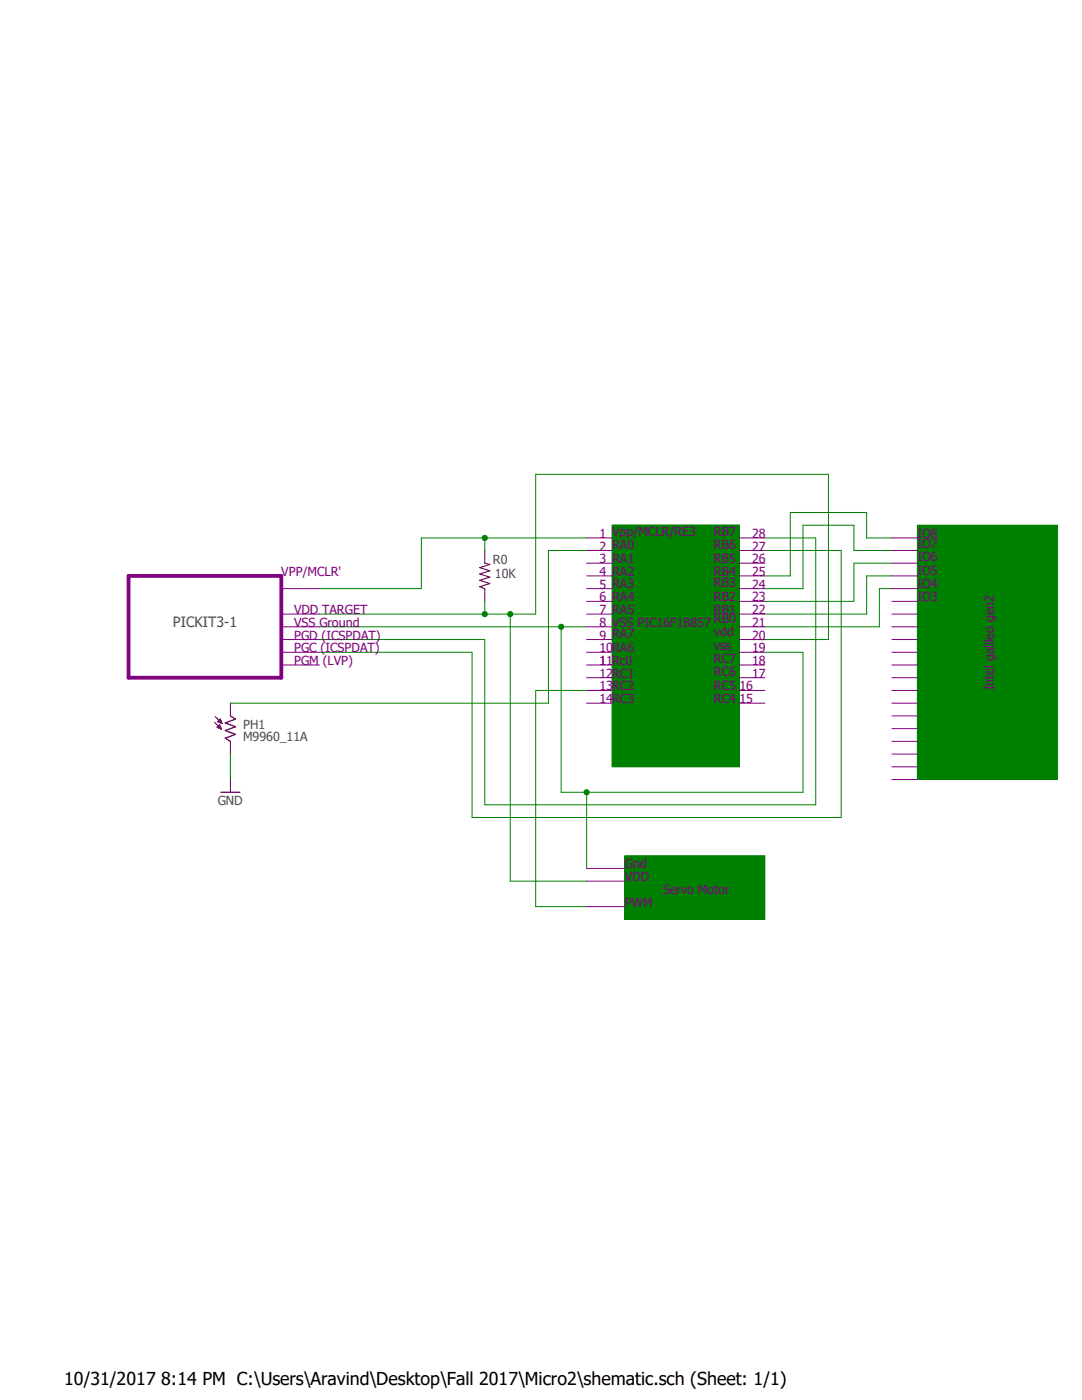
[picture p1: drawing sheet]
<?xml version="1.0" encoding="utf-8"?>
<!DOCTYPE eagle SYSTEM "eagle.dtd">
<eagle version="8.3.2">
<drawing>
<settings>
<setting alwaysvectorfont="no"/>
<setting verticaltext="up"/>
</settings>
<grid distance="0.1" unitdist="inch" unit="inch" style="lines" multiple="1" display="no" altdistance="0.01" altunitdist="inch" altunit="inch"/>
<schematic xreflabel="%F%N/%S.%C%R" xrefpart="/%S.%C%R">
<libraries>
<library name="resistor">
<symbols>
<symbol name="R-US">
<wire x1="-2.54" y1="0" x2="-2.159" y2="1.016" width="0.2032" layer="94"/>
<wire x1="-2.159" y1="1.016" x2="-1.524" y2="-1.016" width="0.2032" layer="94"/>
<wire x1="-1.524" y1="-1.016" x2="-0.889" y2="1.016" width="0.2032" layer="94"/>
<wire x1="-0.889" y1="1.016" x2="-0.254" y2="-1.016" width="0.2032" layer="94"/>
<wire x1="-0.254" y1="-1.016" x2="0.381" y2="1.016" width="0.2032" layer="94"/>
<wire x1="0.381" y1="1.016" x2="1.016" y2="-1.016" width="0.2032" layer="94"/>
<wire x1="1.016" y1="-1.016" x2="1.651" y2="1.016" width="0.2032" layer="94"/>
<wire x1="1.651" y1="1.016" x2="2.286" y2="-1.016" width="0.2032" layer="94"/>
<wire x1="2.286" y1="-1.016" x2="2.54" y2="0" width="0.2032" layer="94"/>
<text x="-3.81" y="1.4986" size="1.778" layer="95">&gt;NAME</text>
<text x="-3.81" y="-3.302" size="1.778" layer="96">&gt;VALUE</text>
<pin name="2" x="5.08" y="0" visible="off" length="short" direction="pas" swaplevel="1" rot="R180"/>
<pin name="1" x="-5.08" y="0" visible="off" length="short" direction="pas" swaplevel="1"/>
</symbol>
</symbols>
<devicesets>
<deviceset name="R-US_" prefix="R" uservalue="yes">
<gates>
<gate name="G$1" symbol="R-US" x="0" y="0"/>
</gates>
<devices>
<device name="R0402" package="R0402">
<connects>
<connect gate="G$1" pin="1" pad="1"/>
<connect gate="G$1" pin="2" pad="2"/>
</connects>
<technologies>
<technology name=""/>
</technologies>
</device>
<device name="R0603" package="R0603">
<connects>
<connect gate="G$1" pin="1" pad="1"/>
<connect gate="G$1" pin="2" pad="2"/>
</connects>
<technologies>
<technology name=""/>
</technologies>
</device>
<device name="R0805" package="R0805">
<connects>
<connect gate="G$1" pin="1" pad="1"/>
<connect gate="G$1" pin="2" pad="2"/>
</connects>
<technologies>
<technology name=""/>
</technologies>
</device>
<device name="R0805W" package="R0805W">
<connects>
<connect gate="G$1" pin="1" pad="1"/>
<connect gate="G$1" pin="2" pad="2"/>
</connects>
<technologies>
<technology name=""/>
</technologies>
</device>
<device name="R1206" package="R1206">
<connects>
<connect gate="G$1" pin="1" pad="1"/>
<connect gate="G$1" pin="2" pad="2"/>
</connects>
<technologies>
<technology name=""/>
</technologies>
</device>
<device name="R1206W" package="R1206W">
<connects>
<connect gate="G$1" pin="1" pad="1"/>
<connect gate="G$1" pin="2" pad="2"/>
</connects>
<technologies>
<technology name=""/>
</technologies>
</device>
<device name="R1210" package="R1210">
<connects>
<connect gate="G$1" pin="1" pad="1"/>
<connect gate="G$1" pin="2" pad="2"/>
</connects>
<technologies>
<technology name=""/>
</technologies>
</device>
<device name="R1210W" package="R1210W">
<connects>
<connect gate="G$1" pin="1" pad="1"/>
<connect gate="G$1" pin="2" pad="2"/>
</connects>
<technologies>
<technology name=""/>
</technologies>
</device>
<device name="R2010" package="R2010">
<connects>
<connect gate="G$1" pin="1" pad="1"/>
<connect gate="G$1" pin="2" pad="2"/>
</connects>
<technologies>
<technology name=""/>
</technologies>
</device>
<device name="R2010W" package="R2010W">
<connects>
<connect gate="G$1" pin="1" pad="1"/>
<connect gate="G$1" pin="2" pad="2"/>
</connects>
<technologies>
<technology name=""/>
</technologies>
</device>
<device name="R2012" package="R2012">
<connects>
<connect gate="G$1" pin="1" pad="1"/>
<connect gate="G$1" pin="2" pad="2"/>
</connects>
<technologies>
<technology name=""/>
</technologies>
</device>
<device name="R2012W" package="R2012W">
<connects>
<connect gate="G$1" pin="1" pad="1"/>
<connect gate="G$1" pin="2" pad="2"/>
</connects>
<technologies>
<technology name=""/>
</technologies>
</device>
<device name="R2512" package="R2512">
<connects>
<connect gate="G$1" pin="1" pad="1"/>
<connect gate="G$1" pin="2" pad="2"/>
</connects>
<technologies>
<technology name=""/>
</technologies>
</device>
<device name="R2512W" package="R2512W">
<connects>
<connect gate="G$1" pin="1" pad="1"/>
<connect gate="G$1" pin="2" pad="2"/>
</connects>
<technologies>
<technology name=""/>
</technologies>
</device>
<device name="R3216" package="R3216">
<connects>
<connect gate="G$1" pin="1" pad="1"/>
<connect gate="G$1" pin="2" pad="2"/>
</connects>
<technologies>
<technology name=""/>
</technologies>
</device>
<device name="R3216W" package="R3216W">
<connects>
<connect gate="G$1" pin="1" pad="1"/>
<connect gate="G$1" pin="2" pad="2"/>
</connects>
<technologies>
<technology name=""/>
</technologies>
</device>
<device name="R3225" package="R3225">
<connects>
<connect gate="G$1" pin="1" pad="1"/>
<connect gate="G$1" pin="2" pad="2"/>
</connects>
<technologies>
<technology name=""/>
</technologies>
</device>
<device name="R3225W" package="R3225W">
<connects>
<connect gate="G$1" pin="1" pad="1"/>
<connect gate="G$1" pin="2" pad="2"/>
</connects>
<technologies>
<technology name=""/>
</technologies>
</device>
<device name="R5025" package="R5025">
<connects>
<connect gate="G$1" pin="1" pad="1"/>
<connect gate="G$1" pin="2" pad="2"/>
</connects>
<technologies>
<technology name=""/>
</technologies>
</device>
<device name="R5025W" package="R5025W">
<connects>
<connect gate="G$1" pin="1" pad="1"/>
<connect gate="G$1" pin="2" pad="2"/>
</connects>
<technologies>
<technology name=""/>
</technologies>
</device>
<device name="R6332" package="R6332">
<connects>
<connect gate="G$1" pin="1" pad="1"/>
<connect gate="G$1" pin="2" pad="2"/>
</connects>
<technologies>
<technology name=""/>
</technologies>
</device>
<device name="R6332W" package="R6332W">
<connects>
<connect gate="G$1" pin="1" pad="1"/>
<connect gate="G$1" pin="2" pad="2"/>
</connects>
<technologies>
<technology name=""/>
</technologies>
</device>
<device name="M0805" package="M0805">
<connects>
<connect gate="G$1" pin="1" pad="1"/>
<connect gate="G$1" pin="2" pad="2"/>
</connects>
<technologies>
<technology name=""/>
</technologies>
</device>
<device name="M1206" package="M1206">
<connects>
<connect gate="G$1" pin="1" pad="1"/>
<connect gate="G$1" pin="2" pad="2"/>
</connects>
<technologies>
<technology name=""/>
</technologies>
</device>
<device name="M1406" package="M1406">
<connects>
<connect gate="G$1" pin="1" pad="1"/>
<connect gate="G$1" pin="2" pad="2"/>
</connects>
<technologies>
<technology name=""/>
</technologies>
</device>
<device name="M2012" package="M2012">
<connects>
<connect gate="G$1" pin="1" pad="1"/>
<connect gate="G$1" pin="2" pad="2"/>
</connects>
<technologies>
<technology name=""/>
</technologies>
</device>
<device name="M2309" package="M2309">
<connects>
<connect gate="G$1" pin="1" pad="1"/>
<connect gate="G$1" pin="2" pad="2"/>
</connects>
<technologies>
<technology name=""/>
</technologies>
</device>
<device name="M3216" package="M3216">
<connects>
<connect gate="G$1" pin="1" pad="1"/>
<connect gate="G$1" pin="2" pad="2"/>
</connects>
<technologies>
<technology name=""/>
</technologies>
</device>
<device name="M3516" package="M3516">
<connects>
<connect gate="G$1" pin="1" pad="1"/>
<connect gate="G$1" pin="2" pad="2"/>
</connects>
<technologies>
<technology name=""/>
</technologies>
</device>
<device name="M5923" package="M5923">
<connects>
<connect gate="G$1" pin="1" pad="1"/>
<connect gate="G$1" pin="2" pad="2"/>
</connects>
<technologies>
<technology name=""/>
</technologies>
</device>
<device name="0204/5" package="0204/5">
<connects>
<connect gate="G$1" pin="1" pad="1"/>
<connect gate="G$1" pin="2" pad="2"/>
</connects>
<technologies>
<technology name=""/>
</technologies>
</device>
<device name="0204/7" package="0204/7">
<connects>
<connect gate="G$1" pin="1" pad="1"/>
<connect gate="G$1" pin="2" pad="2"/>
</connects>
<technologies>
<technology name=""/>
</technologies>
</device>
<device name="0207/10" package="0207/10">
<connects>
<connect gate="G$1" pin="1" pad="1"/>
<connect gate="G$1" pin="2" pad="2"/>
</connects>
<technologies>
<technology name=""/>
</technologies>
</device>
<device name="0207/12" package="0207/12">
<connects>
<connect gate="G$1" pin="1" pad="1"/>
<connect gate="G$1" pin="2" pad="2"/>
</connects>
<technologies>
<technology name=""/>
</technologies>
</device>
<device name="0207/15" package="0207/15">
<connects>
<connect gate="G$1" pin="1" pad="1"/>
<connect gate="G$1" pin="2" pad="2"/>
</connects>
<technologies>
<technology name=""/>
</technologies>
</device>
<device name="0207/2V" package="0207/2V">
<connects>
<connect gate="G$1" pin="1" pad="1"/>
<connect gate="G$1" pin="2" pad="2"/>
</connects>
<technologies>
<technology name=""/>
</technologies>
</device>
<device name="0207/5V" package="0207/5V">
<connects>
<connect gate="G$1" pin="1" pad="1"/>
<connect gate="G$1" pin="2" pad="2"/>
</connects>
<technologies>
<technology name=""/>
</technologies>
</device>
<device name="0207/7" package="0207/7">
<connects>
<connect gate="G$1" pin="1" pad="1"/>
<connect gate="G$1" pin="2" pad="2"/>
</connects>
<technologies>
<technology name=""/>
</technologies>
</device>
<device name="0309/10" package="0309/10">
<connects>
<connect gate="G$1" pin="1" pad="1"/>
<connect gate="G$1" pin="2" pad="2"/>
</connects>
<technologies>
<technology name=""/>
</technologies>
</device>
<device name="0309/12" package="0309/12">
<connects>
<connect gate="G$1" pin="1" pad="1"/>
<connect gate="G$1" pin="2" pad="2"/>
</connects>
<technologies>
<technology name=""/>
</technologies>
</device>
<device name="0411/12" package="0411/12">
<connects>
<connect gate="G$1" pin="1" pad="1"/>
<connect gate="G$1" pin="2" pad="2"/>
</connects>
<technologies>
<technology name=""/>
</technologies>
</device>
<device name="0411/15" package="0411/15">
<connects>
<connect gate="G$1" pin="1" pad="1"/>
<connect gate="G$1" pin="2" pad="2"/>
</connects>
<technologies>
<technology name=""/>
</technologies>
</device>
<device name="0411/3V" package="0411V">
<connects>
<connect gate="G$1" pin="1" pad="1"/>
<connect gate="G$1" pin="2" pad="2"/>
</connects>
<technologies>
<technology name=""/>
</technologies>
</device>
<device name="0414/15" package="0414/15">
<connects>
<connect gate="G$1" pin="1" pad="1"/>
<connect gate="G$1" pin="2" pad="2"/>
</connects>
<technologies>
<technology name=""/>
</technologies>
</device>
<device name="0414/5V" package="0414V">
<connects>
<connect gate="G$1" pin="1" pad="1"/>
<connect gate="G$1" pin="2" pad="2"/>
</connects>
<technologies>
<technology name=""/>
</technologies>
</device>
<device name="0617/17" package="0617/17">
<connects>
<connect gate="G$1" pin="1" pad="1"/>
<connect gate="G$1" pin="2" pad="2"/>
</connects>
<technologies>
<technology name=""/>
</technologies>
</device>
<device name="0617/22" package="0617/22">
<connects>
<connect gate="G$1" pin="1" pad="1"/>
<connect gate="G$1" pin="2" pad="2"/>
</connects>
<technologies>
<technology name=""/>
</technologies>
</device>
<device name="0617/5V" package="0617V">
<connects>
<connect gate="G$1" pin="1" pad="1"/>
<connect gate="G$1" pin="2" pad="2"/>
</connects>
<technologies>
<technology name=""/>
</technologies>
</device>
<device name="0922/22" package="0922/22">
<connects>
<connect gate="G$1" pin="1" pad="1"/>
<connect gate="G$1" pin="2" pad="2"/>
</connects>
<technologies>
<technology name=""/>
</technologies>
</device>
<device name="0613/5V" package="P0613V">
<connects>
<connect gate="G$1" pin="1" pad="1"/>
<connect gate="G$1" pin="2" pad="2"/>
</connects>
<technologies>
<technology name=""/>
</technologies>
</device>
<device name="0613/15" package="P0613/15">
<connects>
<connect gate="G$1" pin="1" pad="1"/>
<connect gate="G$1" pin="2" pad="2"/>
</connects>
<technologies>
<technology name=""/>
</technologies>
</device>
<device name="0817/22" package="P0817/22">
<connects>
<connect gate="G$1" pin="1" pad="1"/>
<connect gate="G$1" pin="2" pad="2"/>
</connects>
<technologies>
<technology name=""/>
</technologies>
</device>
<device name="0817/7V" package="P0817V">
<connects>
<connect gate="G$1" pin="1" pad="1"/>
<connect gate="G$1" pin="2" pad="2"/>
</connects>
<technologies>
<technology name=""/>
</technologies>
</device>
<device name="V234/12" package="V234/12">
<connects>
<connect gate="G$1" pin="1" pad="1"/>
<connect gate="G$1" pin="2" pad="2"/>
</connects>
<technologies>
<technology name=""/>
</technologies>
</device>
<device name="V235/17" package="V235/17">
<connects>
<connect gate="G$1" pin="1" pad="1"/>
<connect gate="G$1" pin="2" pad="2"/>
</connects>
<technologies>
<technology name=""/>
</technologies>
</device>
<device name="V526-0" package="V526-0">
<connects>
<connect gate="G$1" pin="1" pad="1"/>
<connect gate="G$1" pin="2" pad="2"/>
</connects>
<technologies>
<technology name=""/>
</technologies>
</device>
<device name="MELF0102AX" package="MINI_MELF-0102AX">
<connects>
<connect gate="G$1" pin="1" pad="1"/>
<connect gate="G$1" pin="2" pad="2"/>
</connects>
<technologies>
<technology name=""/>
</technologies>
</device>
<device name="0922V" package="0922V">
<connects>
<connect gate="G$1" pin="1" pad="1"/>
<connect gate="G$1" pin="2" pad="2"/>
</connects>
<technologies>
<technology name=""/>
</technologies>
</device>
<device name="MELF0102R" package="MINI_MELF-0102R">
<connects>
<connect gate="G$1" pin="1" pad="1"/>
<connect gate="G$1" pin="2" pad="2"/>
</connects>
<technologies>
<technology name=""/>
</technologies>
</device>
<device name="MELF0102W" package="MINI_MELF-0102W">
<connects>
<connect gate="G$1" pin="1" pad="1"/>
<connect gate="G$1" pin="2" pad="2"/>
</connects>
<technologies>
<technology name=""/>
</technologies>
</device>
<device name="MELF0204R" package="MINI_MELF-0204R">
<connects>
<connect gate="G$1" pin="1" pad="1"/>
<connect gate="G$1" pin="2" pad="2"/>
</connects>
<technologies>
<technology name=""/>
</technologies>
</device>
<device name="MELF0204W" package="MINI_MELF-0204W">
<connects>
<connect gate="G$1" pin="1" pad="1"/>
<connect gate="G$1" pin="2" pad="2"/>
</connects>
<technologies>
<technology name=""/>
</technologies>
</device>
<device name="MELF0207R" package="MINI_MELF-0207R">
<connects>
<connect gate="G$1" pin="1" pad="1"/>
<connect gate="G$1" pin="2" pad="2"/>
</connects>
<technologies>
<technology name=""/>
</technologies>
</device>
<device name="MELF0207W" package="MINI_MELF-0207W">
<connects>
<connect gate="G$1" pin="1" pad="1"/>
<connect gate="G$1" pin="2" pad="2"/>
</connects>
<technologies>
<technology name=""/>
</technologies>
</device>
<device name="RDH/15" package="RDH/15">
<connects>
<connect gate="G$1" pin="1" pad="1"/>
<connect gate="G$1" pin="2" pad="2"/>
</connects>
<technologies>
<technology name=""/>
</technologies>
</device>
<device name="0204/2V" package="0204V">
<connects>
<connect gate="G$1" pin="1" pad="1"/>
<connect gate="G$1" pin="2" pad="2"/>
</connects>
<technologies>
<technology name=""/>
</technologies>
</device>
<device name="0309/V" package="0309V">
<connects>
<connect gate="G$1" pin="1" pad="1"/>
<connect gate="G$1" pin="2" pad="2"/>
</connects>
<technologies>
<technology name=""/>
</technologies>
</device>
<device name="R0201" package="R0201">
<connects>
<connect gate="G$1" pin="1" pad="1"/>
<connect gate="G$1" pin="2" pad="2"/>
</connects>
<technologies>
<technology name=""/>
</technologies>
</device>
<device name="VMTA55" package="VMTA55">
<connects>
<connect gate="G$1" pin="1" pad="1"/>
<connect gate="G$1" pin="2" pad="2"/>
</connects>
<technologies>
<technology name=""/>
</technologies>
</device>
<device name="VMTB60" package="VMTB60">
<connects>
<connect gate="G$1" pin="1" pad="1"/>
<connect gate="G$1" pin="2" pad="2"/>
</connects>
<technologies>
<technology name=""/>
</technologies>
</device>
<device name="VTA52" package="VTA52">
<connects>
<connect gate="G$1" pin="1" pad="1"/>
<connect gate="G$1" pin="2" pad="2"/>
</connects>
<technologies>
<technology name=""/>
</technologies>
</device>
<device name="VTA53" package="VTA53">
<connects>
<connect gate="G$1" pin="1" pad="1"/>
<connect gate="G$1" pin="2" pad="2"/>
</connects>
<technologies>
<technology name=""/>
</technologies>
</device>
<device name="VTA54" package="VTA54">
<connects>
<connect gate="G$1" pin="1" pad="1"/>
<connect gate="G$1" pin="2" pad="2"/>
</connects>
<technologies>
<technology name=""/>
</technologies>
</device>
<device name="VTA55" package="VTA55">
<connects>
<connect gate="G$1" pin="1" pad="1"/>
<connect gate="G$1" pin="2" pad="2"/>
</connects>
<technologies>
<technology name=""/>
</technologies>
</device>
<device name="VTA56" package="VTA56">
<connects>
<connect gate="G$1" pin="1" pad="1"/>
<connect gate="G$1" pin="2" pad="2"/>
</connects>
<technologies>
<technology name=""/>
</technologies>
</device>
<device name="R4527" package="R4527">
<connects>
<connect gate="G$1" pin="1" pad="1"/>
<connect gate="G$1" pin="2" pad="2"/>
</connects>
<technologies>
<technology name=""/>
</technologies>
</device>
<device name="WSC0001" package="WSC0001">
<connects>
<connect gate="G$1" pin="1" pad="1"/>
<connect gate="G$1" pin="2" pad="2"/>
</connects>
<technologies>
<technology name=""/>
</technologies>
</device>
<device name="WSC0002" package="WSC0002">
<connects>
<connect gate="G$1" pin="1" pad="1"/>
<connect gate="G$1" pin="2" pad="2"/>
</connects>
<technologies>
<technology name=""/>
</technologies>
</device>
<device name="WSC01/2" package="WSC01/2">
<connects>
<connect gate="G$1" pin="1" pad="1"/>
<connect gate="G$1" pin="2" pad="2"/>
</connects>
<technologies>
<technology name=""/>
</technologies>
</device>
<device name="WSC2515" package="WSC2515">
<connects>
<connect gate="G$1" pin="1" pad="1"/>
<connect gate="G$1" pin="2" pad="2"/>
</connects>
<technologies>
<technology name=""/>
</technologies>
</device>
<device name="WSC4527" package="WSC4527">
<connects>
<connect gate="G$1" pin="1" pad="1"/>
<connect gate="G$1" pin="2" pad="2"/>
</connects>
<technologies>
<technology name=""/>
</technologies>
</device>
<device name="WSC6927" package="WSC6927">
<connects>
<connect gate="G$1" pin="1" pad="1"/>
<connect gate="G$1" pin="2" pad="2"/>
</connects>
<technologies>
<technology name=""/>
</technologies>
</device>
<device name="R1218" package="R1218">
<connects>
<connect gate="G$1" pin="1" pad="1"/>
<connect gate="G$1" pin="2" pad="2"/>
</connects>
<technologies>
<technology name=""/>
</technologies>
</device>
<device name="1812X7R" package="1812X7R">
<connects>
<connect gate="G$1" pin="1" pad="1"/>
<connect gate="G$1" pin="2" pad="2"/>
</connects>
<technologies>
<technology name=""/>
</technologies>
</device>
<device name="01005" package="R01005">
<connects>
<connect gate="G$1" pin="1" pad="1"/>
<connect gate="G$1" pin="2" pad="2"/>
</connects>
<technologies>
<technology name=""/>
</technologies>
</device>
</devices>
</deviceset>
</devicesets>
</library>
<library name="photo-elements">
<symbols>
<symbol name="PHOTOCELL">
<wire x1="-3.048" y1="2.413" x2="-1.651" y2="1.016" width="0.1524" layer="94"/>
<wire x1="-3.175" y1="1.27" x2="-1.778" y2="-0.127" width="0.1524" layer="94"/>
<wire x1="0" y1="-2.54" x2="-1.016" y2="-1.905" width="0.254" layer="94"/>
<wire x1="1.016" y1="-1.143" x2="-1.016" y2="-0.381" width="0.254" layer="94"/>
<wire x1="-1.016" y1="-0.381" x2="1.016" y2="0.381" width="0.254" layer="94"/>
<wire x1="1.016" y1="0.381" x2="-1.016" y2="1.143" width="0.254" layer="94"/>
<wire x1="-1.016" y1="1.143" x2="1.016" y2="1.905" width="0.254" layer="94"/>
<wire x1="0" y1="2.54" x2="1.016" y2="1.905" width="0.254" layer="94"/>
<wire x1="-1.016" y1="-1.905" x2="1.016" y2="-1.143" width="0.254" layer="94"/>
<text x="2.54" y="0" size="1.778" layer="95">&gt;NAME</text>
<text x="2.54" y="-2.54" size="1.778" layer="96">&gt;VALUE</text>
<pin name="1" x="0" y="5.08" visible="off" length="short" direction="pas" swaplevel="1" rot="R270"/>
<pin name="2" x="0" y="-5.08" visible="off" length="short" direction="pas" swaplevel="1" rot="R90"/>
<polygon width="0.1524" layer="94">
<vertex x="-1.778" y="-0.127"/>
<vertex x="-2.667" y="0.254"/>
<vertex x="-2.159" y="0.762"/>
</polygon>
<polygon width="0.1524" layer="94">
<vertex x="-1.651" y="1.016"/>
<vertex x="-2.54" y="1.397"/>
<vertex x="-2.032" y="1.905"/>
</polygon>
</symbol>
</symbols>
<devicesets>
<deviceset name="M9960_11" prefix="PH">
<gates>
<gate name="G$1" symbol="PHOTOCELL" x="0" y="0" swaplevel="1"/>
</gates>
<devices>
<device name="" package="M9960">
<connects>
<connect gate="G$1" pin="1" pad="1"/>
<connect gate="G$1" pin="2" pad="2"/>
</connects>
<package3dinstances>
<package3dinstance package3d_urn="urn:adsk.eagle:package:22204/1"/>
</package3dinstances>
<technologies>
<technology name="A"/>
<technology name="B"/>
</technologies>
</device>
</devices>
</deviceset>
</devicesets>
</library>
<library name="supply1">
<symbols>
<symbol name="GND">
<wire x1="-1.905" y1="0" x2="1.905" y2="0" width="0.254" layer="94"/>
<text x="-2.54" y="-2.54" size="1.778" layer="96">&gt;VALUE</text>
<pin name="GND" x="0" y="2.54" visible="off" length="short" direction="sup" rot="R270"/>
</symbol>
</symbols>
<devicesets>
<deviceset name="GND" prefix="GND">
<gates>
<gate name="1" symbol="GND" x="0" y="0"/>
</gates>
<devices>
<device name="">
<technologies>
<technology name=""/>
</technologies>
</device>
</devices>
</deviceset>
</devicesets>
</library>
</libraries>
<attributes>
</attributes>
<variantdefs>
</variantdefs>
<classes>
<class number="0" name="default" width="0" drill="0">
</class>
</classes>
<modules>
<module name="PICKIT3" prefix="" dx="30.48" dy="20.32">
<ports>
</ports>
<variantdefs>
</variantdefs>
<parts>
</parts>
<sheets>
<sheet>
<plain>
</plain>
<instances>
</instances>
<busses>
</busses>
<nets>
</nets>
</sheet>
</sheets>
</module>
</modules>
<parts>
<part name="R0" library="resistor" deviceset="R-US_" device="M0805" value="10K"/>
<part name="PH1" library="photo-elements" deviceset="M9960_11" device="" package3d_urn="urn:adsk.eagle:package:22204/1" technology="A"/>
<part name="GND1" library="supply1" deviceset="GND" device=""/>
<part name="R1" library="resistor" deviceset="R-US_" device="M0805" value="10K"/>
</parts>
<sheets>
<sheet>
<plain>
<rectangle x1="76.2" y1="30.48" x2="101.6" y2="78.74" layer="91"/>
<text x="81.28" y="55.88" size="1.778" layer="91">PIC16F18857</text>
<text x="81.28" y="55.88" size="1.778" layer="91">PIC16F18857</text>
<text x="81.28" y="58.42" size="1.778" layer="91">PIC16F18857</text>
<text x="81.28" y="58.42" size="1.778" layer="91">PIC16F18857</text>
<text x="81.28" y="58.42" size="1.778" layer="91">PIC16F18857</text>
<text x="81.28" y="58.42" size="1.778" layer="90">PIC16F18857</text>
<wire x1="76.2" y1="76.2" x2="71.12" y2="76.2" width="0.1524" layer="90"/>
<wire x1="76.2" y1="73.66" x2="71.12" y2="73.66" width="0.1524" layer="90"/>
<wire x1="76.2" y1="71.12" x2="71.12" y2="71.12" width="0.1524" layer="90"/>
<wire x1="76.2" y1="68.58" x2="71.12" y2="68.58" width="0.1524" layer="90"/>
<wire x1="76.2" y1="66.04" x2="71.12" y2="66.04" width="0.1524" layer="90"/>
<wire x1="76.2" y1="63.5" x2="71.12" y2="63.5" width="0.1524" layer="90"/>
<wire x1="76.2" y1="60.96" x2="71.12" y2="60.96" width="0.1524" layer="90"/>
<wire x1="76.2" y1="58.42" x2="71.12" y2="58.42" width="0.1524" layer="90"/>
<wire x1="76.2" y1="55.88" x2="71.12" y2="55.88" width="0.1524" layer="90"/>
<wire x1="76.2" y1="53.34" x2="71.12" y2="53.34" width="0.1524" layer="90"/>
<wire x1="76.2" y1="50.8" x2="71.12" y2="50.8" width="0.1524" layer="90"/>
<wire x1="76.2" y1="48.26" x2="71.12" y2="48.26" width="0.1524" layer="90"/>
<wire x1="76.2" y1="45.72" x2="71.12" y2="45.72" width="0.1524" layer="90"/>
<wire x1="76.2" y1="43.18" x2="71.12" y2="43.18" width="0.1524" layer="90"/>
<wire x1="101.6" y1="43.18" x2="106.68" y2="43.18" width="0.1524" layer="90"/>
<wire x1="101.6" y1="45.72" x2="106.68" y2="45.72" width="0.1524" layer="90"/>
<wire x1="101.6" y1="48.26" x2="106.68" y2="48.26" width="0.1524" layer="90"/>
<wire x1="101.6" y1="50.8" x2="106.68" y2="50.8" width="0.1524" layer="90"/>
<wire x1="101.6" y1="53.34" x2="106.68" y2="53.34" width="0.1524" layer="90"/>
<wire x1="101.6" y1="55.88" x2="106.68" y2="55.88" width="0.1524" layer="90"/>
<wire x1="101.6" y1="58.42" x2="106.68" y2="58.42" width="0.1524" layer="90"/>
<wire x1="101.6" y1="60.96" x2="106.68" y2="60.96" width="0.1524" layer="90"/>
<wire x1="101.6" y1="63.5" x2="106.68" y2="63.5" width="0.1524" layer="90"/>
<wire x1="101.6" y1="66.04" x2="106.68" y2="66.04" width="0.1524" layer="90"/>
<wire x1="101.6" y1="68.58" x2="106.68" y2="68.58" width="0.1524" layer="90"/>
<wire x1="101.6" y1="71.12" x2="106.68" y2="71.12" width="0.1524" layer="90"/>
<wire x1="101.6" y1="73.66" x2="106.68" y2="73.66" width="0.1524" layer="90"/>
<wire x1="101.6" y1="76.2" x2="106.68" y2="76.2" width="0.1524" layer="90"/>
<text x="73.66" y="76.2" size="1.778" layer="90">1</text>
<text x="73.66" y="73.66" size="1.778" layer="90">2</text>
<text x="73.66" y="71.12" size="1.778" layer="90">3</text>
<text x="73.66" y="68.58" size="1.778" layer="90">4</text>
<text x="73.66" y="66.04" size="1.778" layer="90">5</text>
<text x="73.66" y="63.5" size="1.778" layer="90">6</text>
<text x="73.66" y="60.96" size="1.778" layer="90">7</text>
<text x="73.66" y="58.42" size="1.778" layer="90">8</text>
<text x="73.66" y="55.88" size="1.778" layer="90">9</text>
<text x="73.66" y="53.34" size="1.778" layer="90">10</text>
<text x="73.66" y="50.8" size="1.778" layer="90">1</text>
<text x="73.66" y="50.8" size="1.778" layer="90">11</text>
<text x="73.66" y="48.26" size="1.778" layer="90">12</text>
<text x="73.66" y="45.72" size="1.778" layer="90">13</text>
<text x="73.66" y="43.18" size="1.778" layer="90">14</text>
<text x="101.6" y="43.18" size="1.778" layer="90">15</text>
<text x="101.6" y="45.72" size="1.778" layer="90">16</text>
<text x="104.14" y="48.26" size="1.778" layer="90">17</text>
<text x="104.14" y="50.8" size="1.778" layer="90">18</text>
<text x="104.14" y="53.34" size="1.778" layer="90">19</text>
<text x="104.14" y="55.88" size="1.778" layer="90">20</text>
<text x="104.14" y="58.42" size="1.778" layer="90">21</text>
<text x="104.14" y="63.5" size="1.778" layer="90">23</text>
<text x="104.14" y="60.96" size="1.778" layer="90">22</text>
<text x="104.14" y="66.04" size="1.778" layer="90">24</text>
<text x="104.14" y="68.58" size="1.778" layer="90">25</text>
<text x="104.14" y="71.12" size="1.778" layer="90">26</text>
<text x="104.14" y="73.66" size="1.778" layer="90">27</text>
<text x="104.14" y="76.2" size="1.778" layer="90">28</text>
<text x="76.2" y="68.58" size="1.778" layer="90">Vpp/MCLR/RE3
RA0
RA1
RA2</text>
<text x="76.2" y="63.5" size="1.778" layer="90">RA3
RA4</text>
<text x="76.2" y="60.96" size="1.778" layer="90">RA5</text>
<text x="76.2" y="58.42" size="1.778" layer="90">VSS</text>
<text x="76.2" y="50.8" size="1.778" layer="90">RA7
RA6
Rc0</text>
<text x="76.2" y="48.26" size="1.778" layer="90">RC1</text>
<text x="76.2" y="43.18" size="1.778" layer="90">RC2
RC3</text>
<text x="96.52" y="68.58" size="1.778" layer="90">RB7
RB6
RB5
RB4</text>
<text x="96.52" y="60.96" size="1.778" layer="90">RB3
RB2
RB1</text>
<text x="96.52" y="43.18" size="1.778" layer="90">RB0
vdd
vss
RC7
RC6
RC5
RC4</text>
<wire x1="17.78" y1="66.04" x2="10.16" y2="66.04" width="0.1524" layer="90"/>
<wire x1="10.16" y1="66.04" x2="10.16" y2="60.96" width="0.1524" layer="90"/>
<wire x1="10.16" y1="60.96" x2="17.78" y2="60.96" width="0.1524" layer="90"/>
<wire x1="10.16" y1="55.88" x2="17.78" y2="55.88" width="0.1524" layer="90"/>
<wire x1="10.16" y1="50.8" x2="17.78" y2="50.8" width="0.1524" layer="90"/>
<wire x1="10.16" y1="53.34" x2="17.78" y2="53.34" width="0.1524" layer="90"/>
<wire x1="10.16" y1="58.42" x2="17.78" y2="58.42" width="0.1524" layer="90"/>
<text x="10.16" y="68.58" size="1.778" layer="90">VPP/MCLR'</text>
<text x="12.7" y="60.96" size="1.778" layer="90">VDD TARGET</text>
<text x="12.7" y="58.42" size="1.778" layer="90">VSS Ground</text>
<text x="12.7" y="55.88" size="1.778" layer="90">PGD (ICSPDAT)</text>
<text x="12.7" y="53.34" size="1.778" layer="90">PGC (ICSPDAT)</text>
<text x="12.7" y="50.8" size="1.778" layer="90">PGM (LVP)</text>
<rectangle x1="137.16" y1="27.94" x2="165.1" y2="78.74" layer="91"/>
<text x="152.4" y="45.72" size="1.778" layer="90" rot="R90">Intel galileo gen2</text>
<wire x1="137.16" y1="76.2" x2="132.08" y2="76.2" width="0.1524" layer="90"/>
<wire x1="132.08" y1="73.66" x2="137.16" y2="73.66" width="0.1524" layer="90"/>
<wire x1="137.16" y1="71.12" x2="132.08" y2="71.12" width="0.1524" layer="90"/>
<wire x1="137.16" y1="68.58" x2="132.08" y2="68.58" width="0.1524" layer="90"/>
<wire x1="137.16" y1="66.04" x2="132.08" y2="66.04" width="0.1524" layer="90"/>
<wire x1="137.16" y1="63.5" x2="132.08" y2="63.5" width="0.1524" layer="90"/>
<wire x1="137.16" y1="60.96" x2="132.08" y2="60.96" width="0.1524" layer="90"/>
<wire x1="137.16" y1="58.42" x2="132.08" y2="58.42" width="0.1524" layer="90"/>
<wire x1="137.16" y1="55.88" x2="132.08" y2="55.88" width="0.1524" layer="90"/>
<wire x1="137.16" y1="53.34" x2="132.08" y2="53.34" width="0.1524" layer="90"/>
<wire x1="137.16" y1="50.8" x2="132.08" y2="50.8" width="0.1524" layer="90"/>
<wire x1="137.16" y1="48.26" x2="132.08" y2="48.26" width="0.1524" layer="90"/>
<wire x1="137.16" y1="45.72" x2="132.08" y2="45.72" width="0.1524" layer="90"/>
<wire x1="137.16" y1="43.18" x2="132.08" y2="43.18" width="0.1524" layer="90"/>
<wire x1="137.16" y1="40.64" x2="132.08" y2="40.64" width="0.1524" layer="90"/>
<wire x1="137.16" y1="38.1" x2="132.08" y2="38.1" width="0.1524" layer="90"/>
<wire x1="137.16" y1="35.56" x2="132.08" y2="35.56" width="0.1524" layer="90"/>
<wire x1="137.16" y1="33.02" x2="132.08" y2="33.02" width="0.1524" layer="90"/>
<wire x1="137.16" y1="30.48" x2="132.08" y2="30.48" width="0.1524" layer="90"/>
<wire x1="137.16" y1="27.94" x2="132.08" y2="27.94" width="0.1524" layer="90"/>
<text x="137.16" y="76.2" size="1.778" layer="90">IO8</text>
<text x="137.16" y="63.5" size="1.778" layer="90">IO7
IO6
IO5
IO4
IO3</text>
<rectangle x1="78.74" y1="0" x2="106.68" y2="12.7" layer="91"/>
<text x="86.36" y="5.08" size="1.778" layer="90">Servo Motor</text>
<wire x1="78.74" y1="10.16" x2="71.12" y2="10.16" width="0.1524" layer="90"/>
<wire x1="78.74" y1="7.62" x2="71.12" y2="7.62" width="0.1524" layer="90"/>
<wire x1="78.74" y1="2.54" x2="71.12" y2="2.54" width="0.1524" layer="90"/>
<text x="78.74" y="10.16" size="1.778" layer="90">Gnd</text>
<text x="78.74" y="7.62" size="1.778" layer="90">VDD</text>
<text x="78.74" y="2.54" size="1.778" layer="90">PWM</text>
</plain>
<moduleinsts>
<moduleinst name="PICKIT3-1" module="PICKIT3" x="-5.08" y="58.42"/>
</moduleinsts>
<instances>
<instance part="R0" gate="G$1" x="50.8" y="68.58" smashed="yes" rot="R90">
<attribute name="NAME" x="55.3014" y="72.77" size="1.778" layer="95" rot="R180"/>
<attribute name="VALUE" x="52.832" y="69.85" size="1.778" layer="96" rot="MR180"/>
</instance>
<instance part="PH1" gate="G$1" x="0" y="38.1"/>
<instance part="GND1" gate="1" x="0" y="25.4"/>
<instance part="R1" gate="G$1" x="22.86" y="43.18" smashed="yes" rot="R180">
<attribute name="NAME" x="18.67" y="47.6814" size="1.778" layer="95" rot="R270"/>
<attribute name="VALUE" x="21.59" y="45.212" size="1.778" layer="96" rot="MR90"/>
</instance>
</instances>
<busses>
</busses>
<nets>
<net name="N$1" class="0">
<segment>
<wire x1="71.12" y1="76.2" x2="50.8" y2="76.2" width="0.1524" layer="91"/>
<wire x1="50.8" y1="76.2" x2="38.1" y2="76.2" width="0.1524" layer="91"/>
<wire x1="38.1" y1="76.2" x2="38.1" y2="66.04" width="0.1524" layer="91"/>
<wire x1="17.78" y1="66.04" x2="38.1" y2="66.04" width="0.1524" layer="91"/>
<pinref part="R0" gate="G$1" pin="2"/>
<wire x1="50.8" y1="73.66" x2="50.8" y2="76.2" width="0.1524" layer="91"/>
<junction x="50.8" y="76.2"/>
</segment>
</net>
<net name="N$2" class="0">
<segment>
<wire x1="17.78" y1="60.96" x2="50.8" y2="60.96" width="0.1524" layer="91"/>
<wire x1="50.8" y1="60.96" x2="55.88" y2="60.96" width="0.1524" layer="91"/>
<wire x1="55.88" y1="60.96" x2="60.96" y2="60.96" width="0.1524" layer="91"/>
<wire x1="60.96" y1="60.96" x2="60.96" y2="88.9" width="0.1524" layer="91"/>
<wire x1="60.96" y1="88.9" x2="119.38" y2="88.9" width="0.1524" layer="91"/>
<wire x1="119.38" y1="88.9" x2="119.38" y2="55.88" width="0.1524" layer="91"/>
<wire x1="119.38" y1="55.88" x2="104.14" y2="55.88" width="0.1524" layer="91"/>
<pinref part="R0" gate="G$1" pin="1"/>
<wire x1="50.8" y1="63.5" x2="50.8" y2="60.96" width="0.1524" layer="91"/>
<junction x="50.8" y="60.96"/>
<wire x1="71.12" y1="7.62" x2="55.88" y2="7.62" width="0.1524" layer="91"/>
<wire x1="55.88" y1="7.62" x2="55.88" y2="60.96" width="0.1524" layer="91"/>
<junction x="55.88" y="60.96"/>
</segment>
</net>
<net name="N$5" class="0">
<segment>
<wire x1="17.78" y1="55.88" x2="50.8" y2="55.88" width="0.1524" layer="91"/>
<wire x1="50.8" y1="55.88" x2="50.8" y2="22.86" width="0.1524" layer="91"/>
<wire x1="50.8" y1="22.86" x2="116.84" y2="22.86" width="0.1524" layer="91"/>
<wire x1="116.84" y1="22.86" x2="116.84" y2="71.12" width="0.1524" layer="91"/>
<wire x1="116.84" y1="71.12" x2="116.84" y2="73.66" width="0.1524" layer="91"/>
<wire x1="106.68" y1="76.2" x2="116.84" y2="76.2" width="0.1524" layer="91"/>
<wire x1="116.84" y1="76.2" x2="116.84" y2="73.66" width="0.1524" layer="91"/>
</segment>
</net>
<net name="N$6" class="0">
<segment>
<wire x1="17.78" y1="53.34" x2="48.26" y2="53.34" width="0.1524" layer="91"/>
<wire x1="48.26" y1="53.34" x2="48.26" y2="20.32" width="0.1524" layer="91"/>
<wire x1="48.26" y1="20.32" x2="121.92" y2="20.32" width="0.1524" layer="91"/>
<wire x1="121.92" y1="20.32" x2="121.92" y2="73.66" width="0.1524" layer="91"/>
<wire x1="106.68" y1="73.66" x2="121.92" y2="73.66" width="0.1524" layer="91"/>
</segment>
</net>
<net name="N$3" class="0">
<segment>
<pinref part="PH1" gate="G$1" pin="1"/>
<wire x1="0" y1="43.18" x2="63.5" y2="43.18" width="0.1524" layer="91"/>
<wire x1="63.5" y1="43.18" x2="63.5" y2="73.66" width="0.1524" layer="91"/>
<wire x1="63.5" y1="73.66" x2="73.66" y2="73.66" width="0.1524" layer="91"/>
</segment>
</net>
<net name="GND" class="0">
<segment>
<pinref part="PH1" gate="G$1" pin="2"/>
<wire x1="0" y1="33.02" x2="0" y2="27.94" width="0.1524" layer="91"/>
<pinref part="GND1" gate="1" pin="GND"/>
</segment>
</net>
<net name="N$11" class="0">
<segment>
<wire x1="17.78" y1="58.42" x2="66.04" y2="58.42" width="0.1524" layer="91"/>
<wire x1="71.12" y1="58.42" x2="66.04" y2="58.42" width="0.1524" layer="91"/>
<wire x1="66.04" y1="58.42" x2="66.04" y2="25.4" width="0.1524" layer="91"/>
<junction x="66.04" y="58.42"/>
<wire x1="66.04" y1="25.4" x2="71.12" y2="25.4" width="0.1524" layer="91"/>
<wire x1="71.12" y1="25.4" x2="114.3" y2="25.4" width="0.1524" layer="91"/>
<wire x1="114.3" y1="25.4" x2="114.3" y2="53.34" width="0.1524" layer="91"/>
<wire x1="114.3" y1="53.34" x2="106.68" y2="53.34" width="0.1524" layer="91"/>
<wire x1="71.12" y1="10.16" x2="71.12" y2="25.4" width="0.1524" layer="91"/>
<junction x="71.12" y="25.4"/>
</segment>
</net>
<net name="N$4" class="0">
<segment>
<wire x1="106.68" y1="58.42" x2="129.54" y2="58.42" width="0.1524" layer="91"/>
<wire x1="129.54" y1="58.42" x2="129.54" y2="66.04" width="0.1524" layer="91"/>
<wire x1="132.08" y1="66.04" x2="129.54" y2="66.04" width="0.1524" layer="91"/>
</segment>
</net>
<net name="N$9" class="0">
<segment>
<wire x1="132.08" y1="68.58" x2="127" y2="68.58" width="0.1524" layer="91"/>
<wire x1="127" y1="68.58" x2="127" y2="60.96" width="0.1524" layer="91"/>
<wire x1="127" y1="60.96" x2="106.68" y2="60.96" width="0.1524" layer="91"/>
</segment>
</net>
<net name="N$10" class="0">
<segment>
<wire x1="132.08" y1="71.12" x2="124.46" y2="71.12" width="0.1524" layer="91"/>
<wire x1="124.46" y1="71.12" x2="124.46" y2="63.5" width="0.1524" layer="91"/>
<wire x1="124.46" y1="63.5" x2="106.68" y2="63.5" width="0.1524" layer="91"/>
</segment>
</net>
<net name="N$12" class="0">
<segment>
<wire x1="132.08" y1="73.66" x2="124.46" y2="73.66" width="0.1524" layer="91"/>
<wire x1="124.46" y1="73.66" x2="124.46" y2="78.74" width="0.1524" layer="91"/>
<wire x1="124.46" y1="78.74" x2="114.3" y2="78.74" width="0.1524" layer="91"/>
<wire x1="114.3" y1="78.74" x2="114.3" y2="66.04" width="0.1524" layer="91"/>
<wire x1="114.3" y1="66.04" x2="106.68" y2="66.04" width="0.1524" layer="91"/>
</segment>
</net>
<net name="N$13" class="0">
<segment>
<wire x1="106.68" y1="68.58" x2="111.76" y2="68.58" width="0.1524" layer="91"/>
</segment>
</net>
<net name="N$14" class="0">
<segment>
<wire x1="132.08" y1="76.2" x2="127" y2="76.2" width="0.1524" layer="91"/>
<wire x1="127" y1="76.2" x2="127" y2="81.28" width="0.1524" layer="91"/>
<wire x1="127" y1="81.28" x2="111.76" y2="81.28" width="0.1524" layer="91"/>
<wire x1="111.76" y1="81.28" x2="111.76" y2="68.58" width="0.1524" layer="91"/>
</segment>
</net>
<net name="N$16" class="0">
<segment>
<wire x1="71.12" y1="2.54" x2="60.96" y2="2.54" width="0.1524" layer="91"/>
<wire x1="60.96" y1="2.54" x2="60.96" y2="45.72" width="0.1524" layer="91"/>
<wire x1="60.96" y1="45.72" x2="71.12" y2="45.72" width="0.1524" layer="91"/>
<wire x1="73.66" y1="45.72" x2="71.12" y2="45.72" width="0.1524" layer="91"/>
</segment>
</net>
</nets>
</sheet>
</sheets>
</schematic>
</drawing>
<compatibility>
<note version="6.3" minversion="6.2.2" severity="warning">
Since Version 6.2.2 text objects can contain more than one line,
which will not be processed correctly with this version.
</note>
<note version="8.2" severity="warning">
Since Version 8.2, EAGLE supports online libraries. The ids
of those online libraries will not be understood (or retained)
with this version.
</note>
<note version="8.3" severity="warning">
Since Version 8.3, EAGLE supports URNs for individual library
assets (packages, symbols, and devices). The URNs of those assets
will not be understood (or retained) with this version.
</note>
<note version="8.3" severity="warning">
Since Version 8.3, EAGLE supports the association of 3D packages
with devices in libraries, schematics, and board files. Those 3D
packages will not be understood (or retained) with this version.
</note>
</compatibility>
</eagle>
